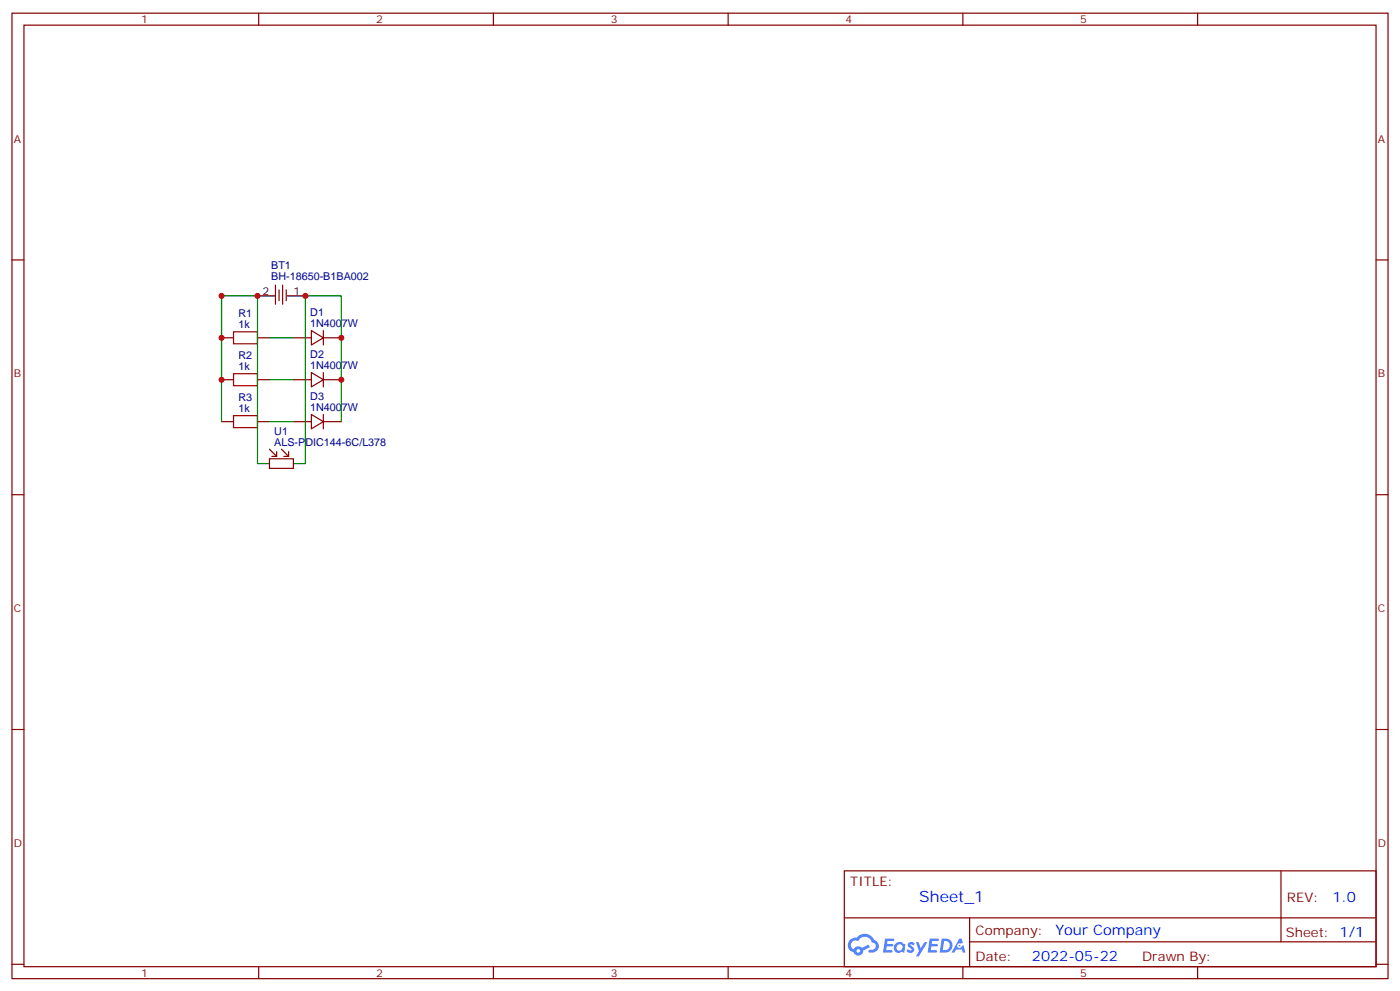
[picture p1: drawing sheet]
<svg xmlns="http://www.w3.org/2000/svg" width="412mm" height="292mm" viewBox="0 0 412 292" stroke-linecap="round" stroke-linejoin="round" font-family="sans-serif">
<g fill="none" stroke="#870000" stroke-width=".35">
<path d="M3.5 3.9h405.4v284.3h-405.4zM7.1 7.4h398.2v277.3h-398.2zM76.2 3.9v3.5M145.3 3.9v3.5M214.5 3.9v3.5M283.6 3.9v3.5M352.8 3.9v3.5M3.5 76.6h3.6M405.3 76.6h3.6M3.5 145.7h3.6M405.3 145.7h3.6M3.5 214.8h3.6"/>
<path d="M405.3 214.8h3.6M248.7 256.5h156.6v28.2h-156.6zM377.3 256.5v20.9M248.7 270.3h156.5M285.6 277.4h119.6M285.6 270.3v14.1M3.5 284h3.6M76.2 284.7v3.5M145.3 284.7v3.5M214.5 284.7v3.5M283.6 284.7v3.5M352.8 284.7v3.5"/>
<path d="M405.3 284h3.6"/>
</g>
<g fill="#5487ff">
<path d="M267.7 277.6a1.22 1.22 0 0 1 1.7 .3l-.4 .6a.47 .47 0 0 0-.3-.4 .47 .47 0 0 0-.5 .2l.1 .2a1.14 1.14 0 0 1 .8 1.8 1.14 1.14 0 0 1-1.9-.1l-.2-.1 .5-.6 .7 .4a.29 .29 0 0 0 .3-.2 .29 .29 0 0 0-.2-.3 1.04 1.04 0 0 1-.6-1.8z"/>
<path d="M260.7 276.4h2.4l.3 .2-.2 .5h-1.8l-.1 .9h1.5l.3 .4-.3 .3h-1.6l-.2 1.1 1.7 .1 .2 .3-.2 .3-2.6 .1z"/>
<path d="M273.8 276.4h2.4l.3 .2-.1 .5h-1.8l-.2 .9h1.6l.3 .4-.4 .3h-1.6l-.1 1.1 1.7 .1 .2 .3-.2 .3h-2.6z"/>
<path d="M282.6 276.4h.7l.3 1.3-.6 .3a.69 .69 0 0 0-1 .2 .69 .69 0 0 0 .4 1 .69 .69 0 0 0 .9-.6l.5-.3 .6 2.2h-.8l-.2-.8h-1.8l-.5 .8h-.8z"/>
<path d="M269.8 277.5h.8l.6 1.8 1.1-1.8h.9l-2.6 4.2h-.8l.9-1.6z"/>
<path d="M277.4 276.4l-.6 4.2h1.3a2.11 2.11 0 0 0 2.5-2.2 2.11 2.11 0 0 0-2.5-2zM278.1 277.1a1.39 1.39 0 0 1 1.7 1.5 1.39 1.39 0 0 1-1.8 1.2h-.3z"/>
<path d="M263.7 278a1.54 1.54 0 0 0-.1 2.2 1.54 1.54 0 0 0 2.2 .1l.6 .3 .3-2.3-.2-.3h-.4a1.49 1.49 0 0 0-2.4 0zM264 279a.94 .94 0 0 1 1.8 0 .94 .94 0 0 1-1.8 0z"/>
<path d="M250.4 276.8a2.18 2.18 0 0 0 1.1 3.7 1.44 1.44 0 0 0 1.6 .9 1.44 1.44 0 0 0 1.2-1.5l2-1-.5-.7-1.9 1a1.47 1.47 0 0 0-2.4 .4 1.39 1.39 0 0 1-.7-1.9 1.39 1.39 0 0 1 2-.5 2.12 2.12 0 0 1 2.2-1.3 2.12 2.12 0 0 1 1.9 1.7 1.14 1.14 0 0 1 1.1 1.4 1.14 1.14 0 0 1-1.7 .7 .43 .43 0 0 0-.5 .4 .43 .43 0 0 0 .4 .5 1.98 1.98 0 0 0 2.5-1.3 1.98 1.98 0 0 0-1.2-2.5 3.1 3.1 0 0 0-5.3-.7l-.9 .1zM252.3 280.1a.55 .55 0 0 1 1.1 0 .55 .55 0 0 1-1.1 0z"/>
<circle cx="282.6" cy="278.5" r=".26"/>
</g>
<g fill="none" stroke="#870000" stroke-width=".35">
<path d="M65.3 99.5h3.5M75.8 99.5h3.6M81.1 84v5.6M82.2 85.4v3.1M83.3 84v5.6M84.3 85.4v3.1M86.4 99.5h5.3M91.7 97.4l3.5 2.1-3.5 2.1zM95.2 99.5h5.3M95.2 97.4v4.2M65.3 111.8h3.5M75.8 111.8h3.6"/>
<path d="M86.4 111.8h5.3M91.7 109.7l3.5 2.1-3.5 2.1zM95.2 109.7v4.2M95.2 111.8h5.3M65.3 124.2h3.5M75.8 124.2h3.6M79.4 135.1h7v2.8h-7zM79.4 132.3l2.1 2.1M81.5 133v1.4h-1.4M82.9 132.3l2.1 2.1M85 133v1.4h-1.4M86.4 124.2h5.3"/>
<path d="M91.7 122.1l3.5 2.1-3.5 2.1zM95.2 122.1v4.2M95.2 124.2h5.3"/>
</g>
<path d="M68.8 97.7h7v3.5h-7zM68.8 110.1h7v3.5h-7zM68.8 122.4h7v3.5h-7z" fill="none" stroke="#a10000" stroke-width=".35"/>
<path d="M75.8 87.1h5.3M84.7 87.1h5.3M75.8 136.5h3.6M86.4 136.5h3.6" fill="none" stroke="#000" stroke-width=".35"/>
<path d="M65.3 87.1v24.7M79.4 99.5h7M79.4 111.8h7M65.3 124.2v-37.1h10.5v49.4M79.4 124.2h7M100.5 124.2v-37.1h-10.5v49.4" fill="none" stroke="#008700" stroke-width=".35"/>
<g fill="#c00">
<circle cx="65.3" cy="99.5" r=".88"/>
<circle cx="65.3" cy="111.8" r=".88"/>
<circle cx="65.3" cy="87.1" r=".88"/>
<circle cx="100.5" cy="99.5" r=".88"/>
<circle cx="100.5" cy="111.8" r=".88"/>
<circle cx="90" cy="87.1" r=".88"/>
<circle cx="75.8" cy="87.1" r=".88"/>
</g>
<text font-size="4.6" fill="#00f" x="270.8" y="265.5">Sheet_1</text>
<g font-size="4.2" fill="#00f">
<text x="392.5" y="265.7">1.0</text>
<text x="310.9" y="275.3">Your Company</text>
<text x="304" y="283.1">2022-05-22</text>
</g>
<g font-size="3.9" fill="#800">
<text x="250.5" y="261.1">TITLE:</text>
<text x="379.1" y="265.7">REV:</text>
<text x="287.4" y="275.3">Company:</text>
<text x="378.7" y="275.9">Sheet: 1/1</text>
<text x="287.4" y="282.9">Date:</text>
<text x="336.4" y="283">Drawn By:</text>
</g>
<g font-size="3.2" fill="#800">
<text x="41.6" y="6.9">1</text>
<text x="110.8" y="6.9">2</text>
<text x="179.9" y="6.9">3</text>
<text x="249.1" y="6.9">4</text>
<text x="318.2" y="6.9">5</text>
<text x="4.1" y="42">A</text>
<text x="405.9" y="42">A</text>
<text x="4.1" y="111.1">B</text>
<text x="405.9" y="111.1">B</text>
<text x="4.1" y="180.3">C</text>
<text x="405.9" y="180.3">C</text>
<text x="4.1" y="249.4">D</text>
<text x="405.9" y="249.4">D</text>
<text x="41.6" y="287.7">1</text>
<text x="110.8" y="287.7">2</text>
<text x="179.9" y="287.7">3</text>
<text x="249.1" y="287.7">4</text>
<text x="318.2" y="287.7">5</text>
</g>
<g font-size="3.2" fill="#000080">
<text x="79.9" y="82.5">BH-18650-B1BA002</text>
<text x="79.9" y="79.3">BT1</text>
<text x="70.2" y="93.5">R1</text>
<text x="91.4" y="93.2">D1</text>
<text x="70.2" y="96.7">1k</text>
<text x="91.4" y="96.3">1N4007W</text>
<text x="70.2" y="105.8">R2</text>
<text x="91.4" y="105.5">D2</text>
<text x="70.2" y="109">1k</text>
<text x="91.4" y="108.7">1N4007W</text>
<text x="70.2" y="118.2">R3</text>
<text x="91.4" y="117.9">D3</text>
<text x="70.2" y="121.4">1k</text>
<text x="91.4" y="121">1N4007W</text>
<text x="80.8" y="131.2">ALS-PDIC144-6C/L378</text>
<text x="80.8" y="128">U1</text>
</g>
<g font-size="3.2">
<text x="77.4" y="86.8">2</text>
<text x="86.4" y="86.8">1</text>
</g>
</svg>
